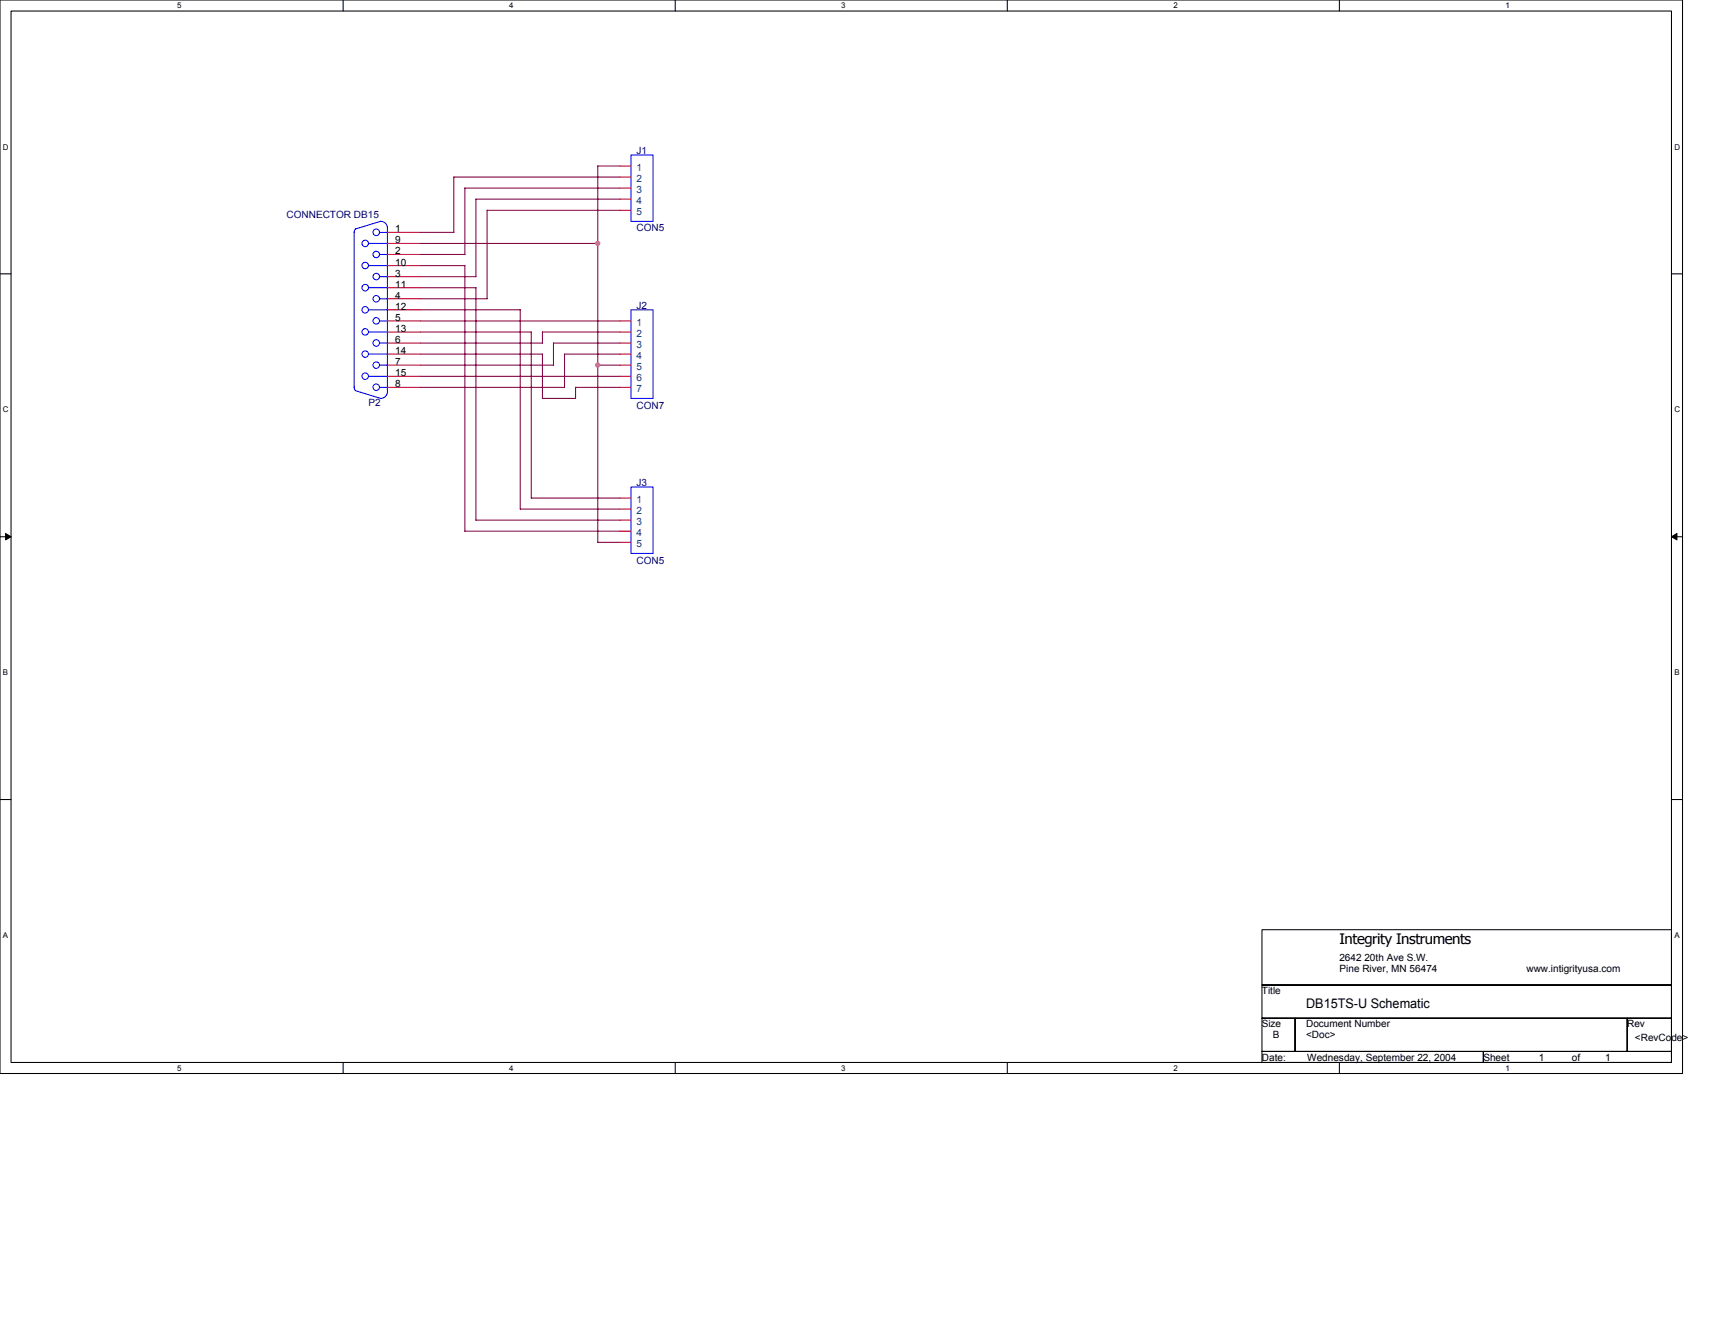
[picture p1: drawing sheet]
<svg xmlns="http://www.w3.org/2000/svg" width="279mm" height="216mm" viewBox="0 0 279 216" stroke-linecap="round" stroke-linejoin="round" font-family="sans-serif">
<path d="M0 0h274.1v174.9h-274.1zM1.8 1.8h270.5v171.3h-270.5z" fill="none" stroke="#000" stroke-width=".17"/>
<g fill="#fff">
<path d="M28.9 .2h.7v1.4h-.7z"/>
<path d="M28.9 173.3h.7v1.5h-.7z"/>
</g>
<path d="M55.9 0v1.8M55.9 173.1v1.8" fill="none" stroke="#000" stroke-width=".17"/>
<g fill="#fff">
<path d="M83 .2h.7v1.4h-.7z"/>
<path d="M83 173.3h.7v1.5h-.7z"/>
</g>
<path d="M110 0v1.8M110 173.1v1.8" fill="none" stroke="#000" stroke-width=".17"/>
<g fill="#fff">
<path d="M137.1 .2h.7v1.4h-.7z"/>
<path d="M137.1 173.3h.7v1.5h-.7z"/>
</g>
<path d="M164.1 0v1.8M164.1 173.1v1.8" fill="none" stroke="#000" stroke-width=".17"/>
<g fill="#fff">
<path d="M191.2 .2h.7v1.4h-.7z"/>
<path d="M191.2 173.3h.7v1.5h-.7z"/>
</g>
<path d="M218.2 0v1.8M218.2 173.1v1.8" fill="none" stroke="#000" stroke-width=".17"/>
<g fill="#fff">
<path d="M245.3 .2h.7v1.4h-.7z"/>
<path d="M245.3 173.3h.7v1.5h-.7z"/>
<path d="M.5 23.2h.9v1.4h-.9z"/>
<path d="M272.8 23.2h.9v1.4h-.9z"/>
<path d="M.5 66h.9v1.5h-.9z"/>
<path d="M272.8 66h.9v1.5h-.9z"/>
</g>
<path d="M0 44.6h1.8M272.3 44.6h1.8" fill="none" stroke="#000" stroke-width=".17"/>
<g fill="#fff">
<path d="M.5 108.9h.8v1.4h-.8z"/>
<path d="M272.8 108.9h.8v1.4h-.8z"/>
</g>
<path d="M0 87.5h1.8M272.3 87.5h1.8" fill="none" stroke="#000" stroke-width=".17"/>
<path d="M.9 86.9l.9 .6-.9 .5zM272.3 87.5l.9-.6v1.1z" fill="#000" stroke="#000" stroke-width=".16"/>
<g fill="#fff">
<path d="M.5 151.7h.8v1.4h-.8z"/>
<path d="M272.8 151.7h.8v1.4h-.8z"/>
</g>
<path d="M0 130.3h1.8M272.3 130.3h1.8M205.6 151.5h66.7v9h-66.7zM205.6 160.5h66.7v5.4h-66.7zM205.6 165.9h5.4v5.4h-5.4zM205.6 171.3h36.1v1.8h-36.1zM211 165.9h54.1v5.4h-54.1zM241.7 171.3h30.6v1.8h-30.6zM265.1 165.9h7.2v5.4h-7.2z" fill="none" stroke="#000" stroke-width=".17"/>
<g fill="none" stroke="#00f" stroke-width=".17">
<path d="M57.7 37.9v25.2M57.9 37.3l-.2 .5M60 39.7h3.1M61.8 37.9h1.3M62 36.1a1.08 1.08 0 0 1 1.1 1v26.7a1.08 1.08 0 0 1-1.1 1.1M62.1 36l-4.2 1.3M102.8 25.3h3.6v10.8h-3.6zM60 57.7h3.1M60 54.1h3.1M60 50.5h3.1M60 46.9h3.1M60 43.3h3.1"/>
<path d="M61.8 59.5h1.3M61.8 55.9h1.3M61.8 52.3h1.3M61.8 48.7h1.3M61.8 45.1h1.3M61.8 41.5h1.3M102.8 50.5h3.6v14.4h-3.6zM57.7 63.1l.2 .5M57.9 63.6l4.2 1.3M60 61.3h3.1M61.8 63.1h1.3M102.8 79.4h3.6v10.8h-3.6z"/>
<circle cx="59.5" cy="39.7" r=".53"/>
<circle cx="61.3" cy="37.9" r=".53"/>
<circle cx="59.5" cy="46.9" r=".53"/>
<circle cx="59.5" cy="50.5" r=".53"/>
<circle cx="59.5" cy="54.1" r=".53"/>
<circle cx="59.5" cy="43.3" r=".53"/>
<circle cx="59.5" cy="57.7" r=".53"/>
<circle cx="61.3" cy="55.9" r=".53"/>
<circle cx="61.3" cy="45.1" r=".53"/>
<circle cx="61.3" cy="41.5" r=".53"/>
<circle cx="61.3" cy="59.5" r=".53"/>
<circle cx="61.3" cy="52.3" r=".53"/>
<circle cx="61.3" cy="48.7" r=".53"/>
<circle cx="59.5" cy="61.3" r=".53"/>
<circle cx="61.3" cy="63.1" r=".53"/>
</g>
<g fill="none" stroke="#f00" stroke-width=".17">
<path d="M63.1 39.7h5.4M63.1 37.9h5.4M101 27.1h1.8M101 28.9h1.8M101 30.6h1.8M101 32.4h1.8M101 34.3h1.8M63.1 59.5h5.4M63.1 57.7h5.4M63.1 55.9h5.4M63.1 54.1h5.4M63.1 52.3h5.4"/>
<path d="M63.1 50.5h5.4M63.1 48.7h5.4M63.1 46.9h5.4M63.1 45.1h5.4M63.1 43.3h5.4M63.1 41.5h5.4M101 59.5h1.8M101 57.7h1.8M101 55.9h1.8M101 54.1h1.8M101 52.3h1.8M63.1 63.1h5.4"/>
<path d="M63.1 61.3h5.4M101 63.1h1.8M101 61.3h1.8M101 81.2h1.8M101 83h1.8M101 84.8h1.8M101 86.6h1.8M101 88.4h1.8"/>
</g>
<g fill="none" stroke="#800040" stroke-width=".17">
<path d="M68.5 39.7h28.9M68.5 37.9h5.5M75.7 30.6v10.9M75.7 30.6h25.3M77.5 32.4l.1 12.7h-9.1M77.5 32.4h23.5M101 27.1l-3.6-.1v61.4h3.6M101 28.9l-27.1-.1v9.1M101 34.3l-21.6-.1v14.5M68.5 52.3h32.5M68.5 57.7h19.9v7.2h5.4M68.5 54.1h18.1"/>
<path d="M68.5 41.5h7.3M68.5 46.9h9v37.9h23.5M68.5 48.7h10.9M68.5 50.5h16.3v32.5h16.2M68.5 43.3h7.3M75.7 43.3v43.3M86.6 54.1v27.1h14.4M90.2 55.9h10.8M90.2 55.9v3.6h-21.7M92 57.7v5.4M92 57.7h9M97.4 59.5h3.6"/>
<path d="M101 54.1h-12.6v1.8h-19.9M68.5 63.1h23.5M68.5 61.3h32.5M93.8 63.1h7.2M93.8 63.1v1.8M75.7 86.6h25.3"/>
</g>
<g fill="#f0f" stroke="#f0f" stroke-width=".17">
<circle cx="97.4" cy="39.7" r=".35"/>
<circle cx="97.4" cy="59.5" r=".35"/>
</g>
<text font-size="2.3" x="218.2" y="153.8">Integrity Instruments</text>
<text font-size="2.2" x="212.8" y="164.3">DB15TS-U Schematic</text>
<g font-size="1.6" fill="#000080">
<text x="103.7" y="25.1">J1</text>
<text x="46.7" y="35.6">CONNECTOR DB15</text>
<text x="103.7" y="37.7">CON5</text>
<text x="103.7" y="50.4">J2</text>
<text x="60" y="66.2">P2</text>
<text x="103.7" y="66.6">CON7</text>
<text x="103.7" y="79.2">J3</text>
<text x="103.7" y="91.8">CON5</text>
</g>
<g font-size="1.6" fill="#004080">
<text x="103.7" y="27.8">1</text>
<text x="103.7" y="29.6">2</text>
<text x="103.7" y="31.4">3</text>
<text x="103.7" y="33.2">4</text>
<text x="103.7" y="35">5</text>
<text x="103.7" y="53">1</text>
<text x="103.7" y="54.8">2</text>
<text x="103.7" y="56.6">3</text>
<text x="103.7" y="58.4">4</text>
<text x="103.7" y="60.2">5</text>
<text x="103.7" y="62.1">6</text>
<text x="103.7" y="63.9">7</text>
<text x="103.7" y="81.9">1</text>
<text x="103.7" y="83.7">2</text>
<text x="103.7" y="85.5">3</text>
<text x="103.7" y="87.3">4</text>
<text x="103.7" y="89.1">5</text>
</g>
<g font-size="1.6">
<text x="64.4" y="41.4">2</text>
<text x="64.4" y="39.6">9</text>
<text x="64.4" y="37.8">1</text>
<text x="64.4" y="46.9">11</text>
<text x="64.4" y="45.1">3</text>
<text x="64.4" y="43.3">10</text>
<text x="64.4" y="52.3">5</text>
<text x="64.4" y="50.5">12</text>
<text x="64.4" y="48.7">4</text>
<text x="64.4" y="59.5">7</text>
<text x="64.4" y="57.7">14</text>
<text x="64.4" y="55.9">6</text>
<text x="64.4" y="54.1">13</text>
<text x="64.4" y="63.1">8</text>
<text x="64.4" y="61.3">15</text>
<text x="205.6" y="162">Title</text>
<text x="218.2" y="156.6">2642 20th Ave S.W.</text>
<text x="218.2" y="158.4">Pine River, MN 56474</text>
<text x="248.7" y="158.4">www.intigrityusa.com</text>
<text x="205.6" y="167.4">Size</text>
<text x="212.8" y="167.4">Document Number</text>
<text x="265.1" y="167.4">Rev</text>
<text x="205.6" y="172.8">Date:</text>
<text x="207.4" y="169.2">B</text>
<text x="212.8" y="169.2">&lt;Doc&gt;</text>
<text x="213" y="172.8">Wednesday, September 22, 2004</text>
<text x="241.7" y="172.8">Sheet</text>
<text x="250.7" y="172.8">1</text>
<text x="256.1" y="172.8">of</text>
<text x="261.5" y="172.8">1</text>
<text x="266.4" y="169.5">&lt;RevCode&gt;</text>
</g>
<g font-size="1.3">
<text x="28.9" y="1.4">5</text>
<text x="83" y="1.4">4</text>
<text x="137.1" y="1.4">3</text>
<text x="191.2" y="1.4">2</text>
<text x="245.3" y="1.4">1</text>
<text x=".5" y="24.4">D</text>
<text x="272.8" y="24.4">D</text>
<text x=".5" y="67.2">C</text>
<text x="272.8" y="67.2">C</text>
<text x=".5" y="110">B</text>
<text x="272.8" y="110">B</text>
<text x=".5" y="152.8">A</text>
<text x="272.8" y="152.8">A</text>
<text x="28.9" y="174.5">5</text>
<text x="83" y="174.5">4</text>
<text x="137.1" y="174.5">3</text>
<text x="191.2" y="174.5">2</text>
<text x="245.3" y="174.5">1</text>
</g>
</svg>
